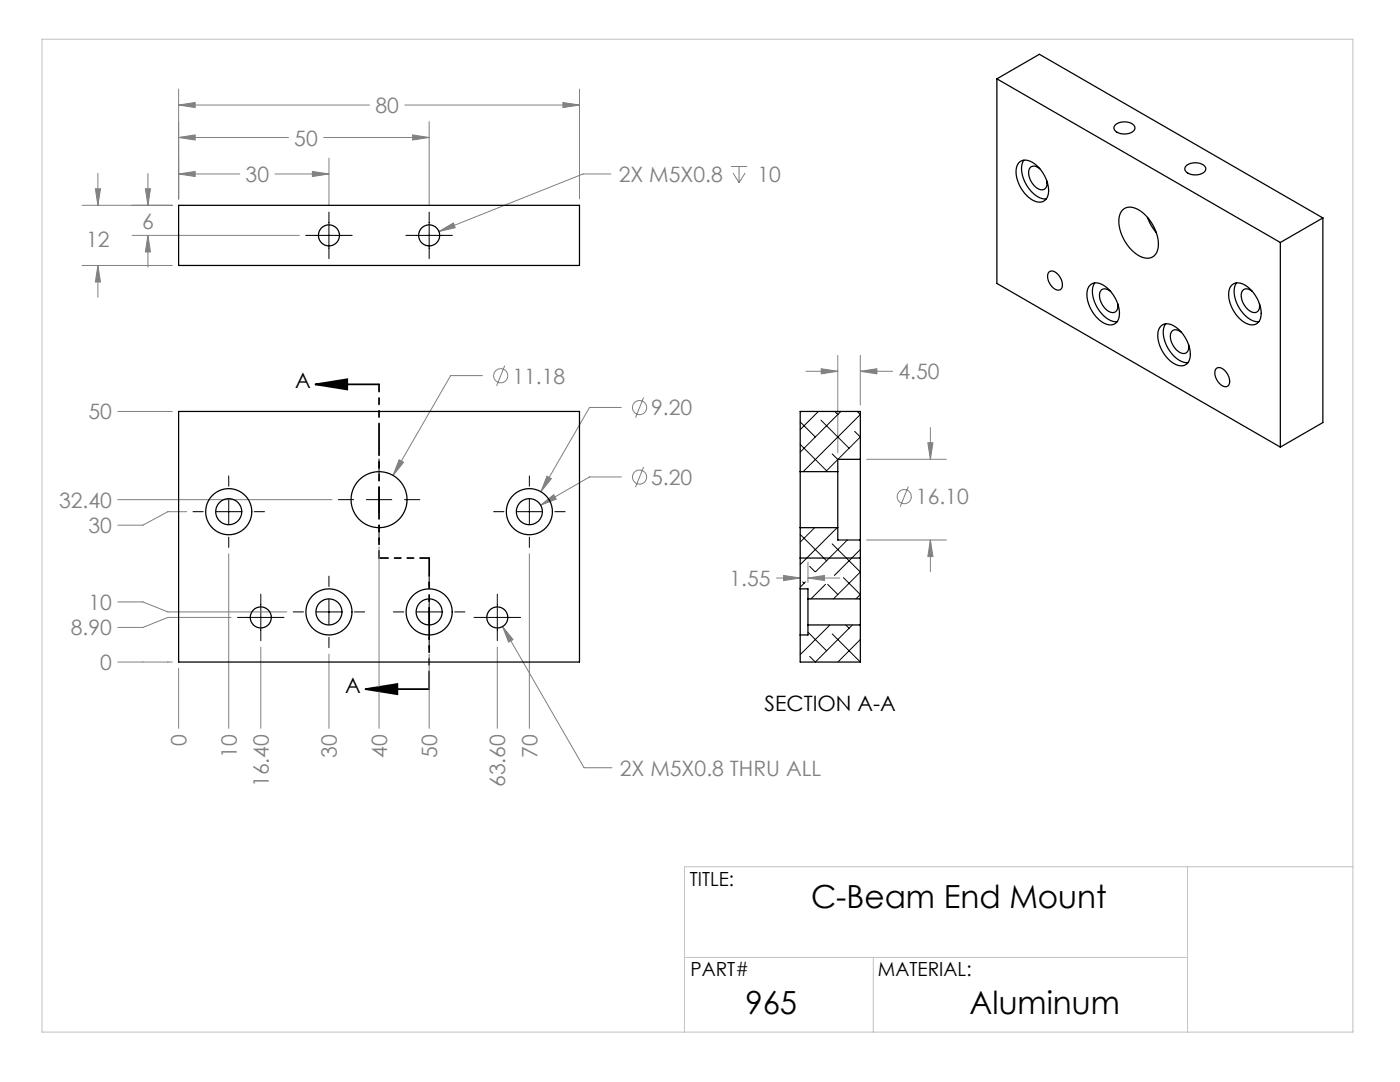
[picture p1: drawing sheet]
<svg xmlns="http://www.w3.org/2000/svg" width="279mm" height="216mm" viewBox="0 0 279 216" stroke-linecap="round" stroke-linejoin="round" font-family="sans-serif">
<g fill="none" stroke="#808080" stroke-width=".2">
<path d="M35.6 17.8v21.9M115.6 17.8v21.9M19 37.7h1l-.5 3.3zM19.5 34.6v6.4M29 37.7h1l-.5 3.3zM29.5 34.6v6.4M35.6 34.7l3.3-.5v1zM35.6 27.4l3.3-.5v1zM35.6 21l3.3-.5v1zM35.6 34.7h12.3M35.6 27.4h22M35.6 21h38.1"/>
<path d="M54.9 34.7h10.7M62.3 34.2l3.3 .5-3.3 .5zM64.6 27.4h21M65.6 31.5v9.6M80.8 21h34.8M82.3 26.9l3.3 .5-3.3 .5zM85.6 24.3v16.8M112.3 20.5l3.3 .5-3.3 .5zM121.9 34.7h-5.6l-28.7 11.5M145.9 33.2h3.2M146.3 34.5l1.2 2M147.5 33.2v3.3"/>
<path d="M148.7 34.5l-1.2 2M16.4 41h18M16.4 53h18M19.5 53l.5 3.3h-1zM19.5 53v6.3M26.3 47h33.4M29.5 47l.5 3.3h-1zM29.5 47v6.3M87.6 46.2l2.9-1.7 .4 .9zM96.3 74.9h-6.4l-11.5 20M100.7 73l-1.6 4M128.4 79.3l-1.6 4"/>
<path d="M160.8 74.1h6.4M163.9 73.6l3.3 .5-3.3 .5zM167.2 70.9v19.5M171.7 74.1l3.3-.5v1zM171.7 70.9v9.9M171.7 74.1h6.4M23.5 99.7h42.7M23.5 82.1h10.9M79.7 91.7l.8 .6-2.1 2.6zM109.2 95l.8 .5-2.1 2.6zM124 81.3h-6.3l-9.8 16.8M124 95.2h-6.3l-9.8 5.6"/>
<path d="M128.4 93.2l-1.6 4M173 91.7h15.9M181.3 97.1l-1.6 4M185.2 88.3h1l-.5 3.4zM185.7 85.3v6.4M37.2 102.1h-3.7l-5 2.7h-5M45.6 110.5v34.8M75.6 109.1v36.2M105.6 110.5v34.8M107.9 100.8l2.6-2.1 .5 .9zM155 115.3h4.7M156.4 114.8l3.3 .5-3.3 .5z"/>
<path d="M161.2 115.3l3.3-.5v1zM161.2 112.2v4M161.2 115.3h6.4M173 107.8h15.9M185.7 107.8l.5 3.3h-1zM185.7 107.8v6.3M23.5 132.1h10.9M23.5 120.1h5l5 2h23.7M35.6 133.4v11.9M46.1 123.2h-12.6l-5 2h-5M52 129.1v16.2M65.6 130.5v14.8"/>
<path d="M85.6 130.5v14.8M99.2 129.1v16.2M100.3 125l2.1 2.6-.9 .5zM100.3 125l16.3 28.2h5.5"/>
<circle cx="99.9" cy="75" r="1.41"/>
<circle cx="127.6" cy="95.2" r="1.41"/>
<circle cx="127.6" cy="81.3" r="1.41"/>
<circle cx="180.5" cy="99.1" r="1.41"/>
</g>
<path d="M62.9 76.7h12.7M62.9 76.7l6.4-1v2zM72.9 137.5h12.7M72.9 137.5l6.4-1v2z" fill="none" stroke="#000" stroke-width=".35"/>
<g fill="none" stroke="#000" stroke-width=".2">
<path d="M61 47h9.3M65.6 42.3v9.3M81 47h9.3M85.6 42.3v9.3M45.6 95v2M45.6 99.6v5M67.5 99.7h3.1M73.1 99.7h5.1M75.6 91.6v3M75.6 97.2v5M80.7 99.7h3.1M105.6 95v2"/>
<path d="M105.6 99.6v5M38.5 102.1h2.1M43.1 102.1h5.1M45.6 107.2v2M50.7 102.1h2.1M52 118.6v9.2M65.6 115v2M65.6 119.6v5M75.6 104.8v3M85.6 115v2M85.6 119.6v5M98.5 102.1h2.1"/>
<path d="M99.2 118.6v9.2M103.1 102.1h5.1M105.6 107.2v2M110.7 102.1h2.1M47.4 123.2h9.3M58.5 122.1h2.1M63.1 122.1h5.1M65.6 127.2v2M70.7 122.1h2.1M78.5 122.1h2.1M83.1 122.1h5.1M85.6 127.2v2"/>
<path d="M90.7 122.1h2.1M94.6 123.2h9.3"/>
</g>
<path d="M75.6 76.7v34.6" fill="none" stroke="#000" stroke-width=".35" stroke-dasharray="6.3 1.3 1.3 1.3 1.3 1.3" stroke-dashoffset="4.9"/>
<path d="M75.6 111.3h10" fill="none" stroke="#000" stroke-width=".35" stroke-dasharray="6.3 1.3 1.3 1.3 1.3 1.3" stroke-dashoffset="4.5"/>
<path d="M85.6 111.3v26.2" fill="none" stroke="#000" stroke-width=".35" stroke-dasharray="6.3 1.3 1.3 1.3 1.3 1.3" stroke-dashoffset="2.8"/>
<path d="M8.4 7.8h261.6v198.1h-261.6zM237 172.9v33M270 172.9h-133.4v33M136.6 191h100.4M174.3 191v14.9" fill="none" stroke="#c0c0c0" stroke-width=".2"/>
<path d="M62.9 76.7l6.4-1v2zM72.9 137.5l6.4-1v2z" fill="#000"/>
<path d="M79.7 91.7l-1.3 3.2 2.1-2.6zM100.3 125l1.2 3.1 .9-.5zM109.2 95l-1.3 3.1 2.1-2.6zM107.9 100.8l3.1-1.2-.5-.9zM35.6 34.7l3.3-.5v1zM62.3 34.2l3.3 .5-3.3 .5zM35.6 27.4l3.3-.5v1zM82.3 26.9l3.3 .5-3.3 .5zM112.3 20.5l3.3 .5-3.3 .5zM35.6 21l3.3-.5v1zM29 37.7h1l-.5 3.3zM29.5 47l.5 3.3h-1zM19.5 53l.5 3.3h-1zM19 37.7h1l-.5 3.3zM87.6 46.2l3.3-.8-.4-.9zM163.9 73.6l3.3 .5-3.3 .5zM171.7 74.1l3.3-.5v1zM156.4 114.8l3.3 .5-3.3 .5zM161.2 115.3l3.3-.5v1zM185.2 88.3h1l-.5 3.4zM185.7 107.8l.5 3.3h-1z" fill="#808080"/>
<g fill="none" stroke="#000" stroke-width=".25">
<path d="M199 15.7l56.5 32.7M199 15.7l8.4-4.9 56.6 32.7M199 15.7v40.9l56.5 32.6M203.3 32.5a2.21 2.21 0 0 1 3.1 .1 6.6 6.6 0 0 1 2.7 6.6 1.92 1.92 0 0 1-3.1 .7 6.6 6.6 0 0 1-3-6.8zM204.3 32a4.9 4.9 0 0 0 .7 5.1 4.7 4.7 0 0 0 3.8 2.6M207.5 33.7a1.21 1.21 0 0 0-1.3-.6 1.21 1.21 0 0 0-.9 1.2 3.7 3.7 0 0 0 2.6 3.6 1.26 1.26 0 0 0 1-1.8M222.5 25a2.9 2.9 0 0 1 3.9 .1 1.09 1.09 0 0 1-1 1.5 2.67 2.67 0 0 1-3-.8l-.1-.4zM236.7 33.1a2.9 2.9 0 0 1 3.8 .2 1.09 1.09 0 0 1-1 1.5 2.67 2.67 0 0 1-3-.8v-.4zM35.6 41h80v12h-80zM209.3 54.3a1.37 1.37 0 0 1 2 .6 2.25 2.25 0 0 1 .4 2.9 1.93 1.93 0 0 1-2.4-1.5l-.2-1v-.6zM217.5 57a2.21 2.21 0 0 1 3.1 .1 6.6 6.6 0 0 1 2.6 6.6 1.92 1.92 0 0 1-3 .7 6.6 6.6 0 0 1-3.1-6.8zM218.5 56.5a4.9 4.9 0 0 0 .6 5.1 4.7 4.7 0 0 0 3.8 2.6"/>
<path d="M221.7 58.2a1.21 1.21 0 0 0-1.4-.6 1.21 1.21 0 0 0-.9 1.2 3.7 3.7 0 0 0 2.6 3.6 1.26 1.26 0 0 0 1.1-1.8M224.1 41.9a2.9 2.9 0 0 1 3.8 .4 8.1 8.1 0 0 1 3.1 7.7 2.25 2.25 0 0 1-3.6 1.1 8.4 8.4 0 0 1-4-7.9l.2-.8zM229 43.4l.7 1.5 1.1 1.5M245.8 57a2.21 2.21 0 0 1 3 .1 6.6 6.6 0 0 1 2.7 6.6 1.92 1.92 0 0 1-3.1 .7 6.6 6.6 0 0 1-3-6.9zM246.8 56.5a4.9 4.9 0 0 0 .6 5.1 4.7 4.7 0 0 0 3.8 2.6M249.9 58.2a1.21 1.21 0 0 0-1.3-.6 1.21 1.21 0 0 0-.9 1.2 3.7 3.7 0 0 0 2.6 3.6 1.26 1.26 0 0 0 1-1.8M255.5 48.4v40.8M264 43.5v40.8l-8.5 4.9M264 43.5l-8.5 4.9M231.6 65.1a2.21 2.21 0 0 1 3.1 .2 6.6 6.6 0 0 1 2.6 6.6 1.92 1.92 0 0 1-3 .7 6.6 6.6 0 0 1-3-6.9zM232.6 64.6a4.9 4.9 0 0 0 .6 5.1 4.7 4.7 0 0 0 3.9 2.7M235.8 66.3a1.21 1.21 0 0 0-1.3-.5 1.21 1.21 0 0 0-.9 1.1 3.7 3.7 0 0 0 2.6 3.6 1.26 1.26 0 0 0 1-1.7"/>
<path d="M242.7 73.6a1.37 1.37 0 0 1 1.9 .5 2.25 2.25 0 0 1 .4 2.9 1.92 1.92 0 0 1-2.3-1.4l-.3-1 .1-.6zM35.6 82.1h80v50h-80zM159.7 94.1v11.2M159.7 94.1h7.5M167.2 94.1v11.2M171.7 91.7v16.1M171.7 91.7v-9.6h-12v12M171.7 91.7h-4.5v2.4M159.7 117.5v9.2M159.7 105.3v12.2M159.7 117.5h1.5v2M159.7 111.3h12"/>
<path d="M159.7 105.3h7.5M161.2 119.5v5.2M161.2 119.5h10.5M167.2 105.3v2.5h4.5M171.7 119.5v5.2M171.7 107.8v11.7M161.2 124.7v2h-1.5M161.2 124.7h10.5M171.7 124.7v7.4h-12v-5.4"/>
<circle cx="65.6" cy="47" r="2.1"/>
<circle cx="85.6" cy="47" r="2.1"/>
<circle cx="75.6" cy="99.7" r="5.6"/>
<circle cx="45.6" cy="102.1" r="4.6"/>
<circle cx="45.6" cy="102.1" r="2.6"/>
<circle cx="105.6" cy="102.1" r="2.6"/>
<circle cx="105.6" cy="102.1" r="4.6"/>
<circle cx="52" cy="123.2" r="2.1"/>
<circle cx="65.6" cy="122.1" r="2.6"/>
<circle cx="65.6" cy="122.1" r="4.6"/>
<circle cx="85.6" cy="122.1" r="2.6"/>
<circle cx="85.6" cy="122.1" r="4.6"/>
<circle cx="99.2" cy="123.2" r="2.1"/>
</g>
<g fill="none" stroke="#000" stroke-width=".2">
<path d="M159.7 88.7l5.3 5.2M159.7 84.2l3 3M163.3 82.1l-3.6 3.6M163.8 83.8l5.7 5.6M166.1 90.6l1.1 1.1-2.4 2.4M166.6 82.1l.6 .6M167.8 82.1l-8.1 8.1M170.6 86.1l1.1 1.1-4.5 4.5M171.1 82.1l.6 .6-11.4 11.4M159.7 106.6l5.3 5.3M160.2 116.1l.3 .3M160.7 116.1l-1 1.1"/>
<path d="M161.6 113l1.1 1.1M162.6 105.3l-2.9 2.9M164.8 116.6l-3 2.9M165.2 116.6l2 2M166.1 108.5l5.6 5.6-5.4 5.4M167.1 105.3l-7.4 7.4M168.3 115.3l3.4 3.3-.9 .9M169.1 107.8l-6.3 6.3M171.7 109.7l-5.2 5.1M161.2 126.1l3.8 3.8M165.6 124.7l-5.9 5.9M166.1 126.5l5.6 5.6"/>
<path d="M168.8 124.7l.7 .7M170.1 124.7l-7.4 7.4-1.1-1.1M171.7 127.6l-4.5 4.5"/>
</g>
<g font-size="6.3">
<text x="161.9" y="181.3">C-Beam End Mount</text>
<text x="148.8" y="202.3">965</text>
<text x="193.5" y="202.3">Aluminum</text>
</g>
<g font-size="4.2" fill="#808080">
<text x="74.9" y="22.6">80</text>
<text x="58.7" y="29">50</text>
<text x="49" y="36.3">30</text>
<text x="123.5" y="36.3">2X M5X0.8</text>
<text x="151.1" y="36.3">10</text>
<text x="28.4" y="45.8">6</text>
<text x="17.2" y="49.3">12</text>
<text x="102.2" y="76.5">11.18</text>
<text x="179.3" y="75.7">4.50</text>
<text x="17.6" y="83.7">50</text>
<text x="130" y="82.9">9.20</text>
<text x="11.8" y="101.3">32.40</text>
<text x="130" y="96.7">5.20</text>
<text x="182.8" y="100.6">16.10</text>
<text x="17.6" y="106.4">30</text>
<text x="145.6" y="116.9">1.55</text>
<text x="17.6" y="121.7">10</text>
<text x="14.1" y="126.8">8.90</text>
<text x="20" y="133.7">0</text>
<text x="37.2" y="148.8" transform="rotate(-90 37.2 148.8)">0</text>
<text x="47.2" y="151.2" transform="rotate(-90 47.2 151.2)">10</text>
<text x="67.3" y="151.2" transform="rotate(-90 67.3 151.2)">30</text>
<text x="77.2" y="151.2" transform="rotate(-90 77.2 151.2)">40</text>
<text x="87.2" y="151.2" transform="rotate(-90 87.2 151.2)">50</text>
<text x="107.3" y="151.2" transform="rotate(-90 107.3 151.2)">70</text>
<text x="123.7" y="154.8">2X M5X0.8 THRU ALL</text>
<text x="53.6" y="157.1" transform="rotate(-90 53.6 157.1)">16.40</text>
<text x="100.9" y="157.1" transform="rotate(-90 100.9 157.1)">63.60</text>
</g>
<g font-size="4.2">
<text x="58.9" y="77.4">A</text>
<text x="68.9" y="138.2">A</text>
<text x="152.6" y="141.9">SECTION A-A</text>
</g>
<g font-size="3.9">
<text x="137.7" y="176.8">TITLE:</text>
<text x="137.8" y="194.8">PART#</text>
<text x="175.2" y="194.8">MATERIAL:</text>
</g>
</svg>
